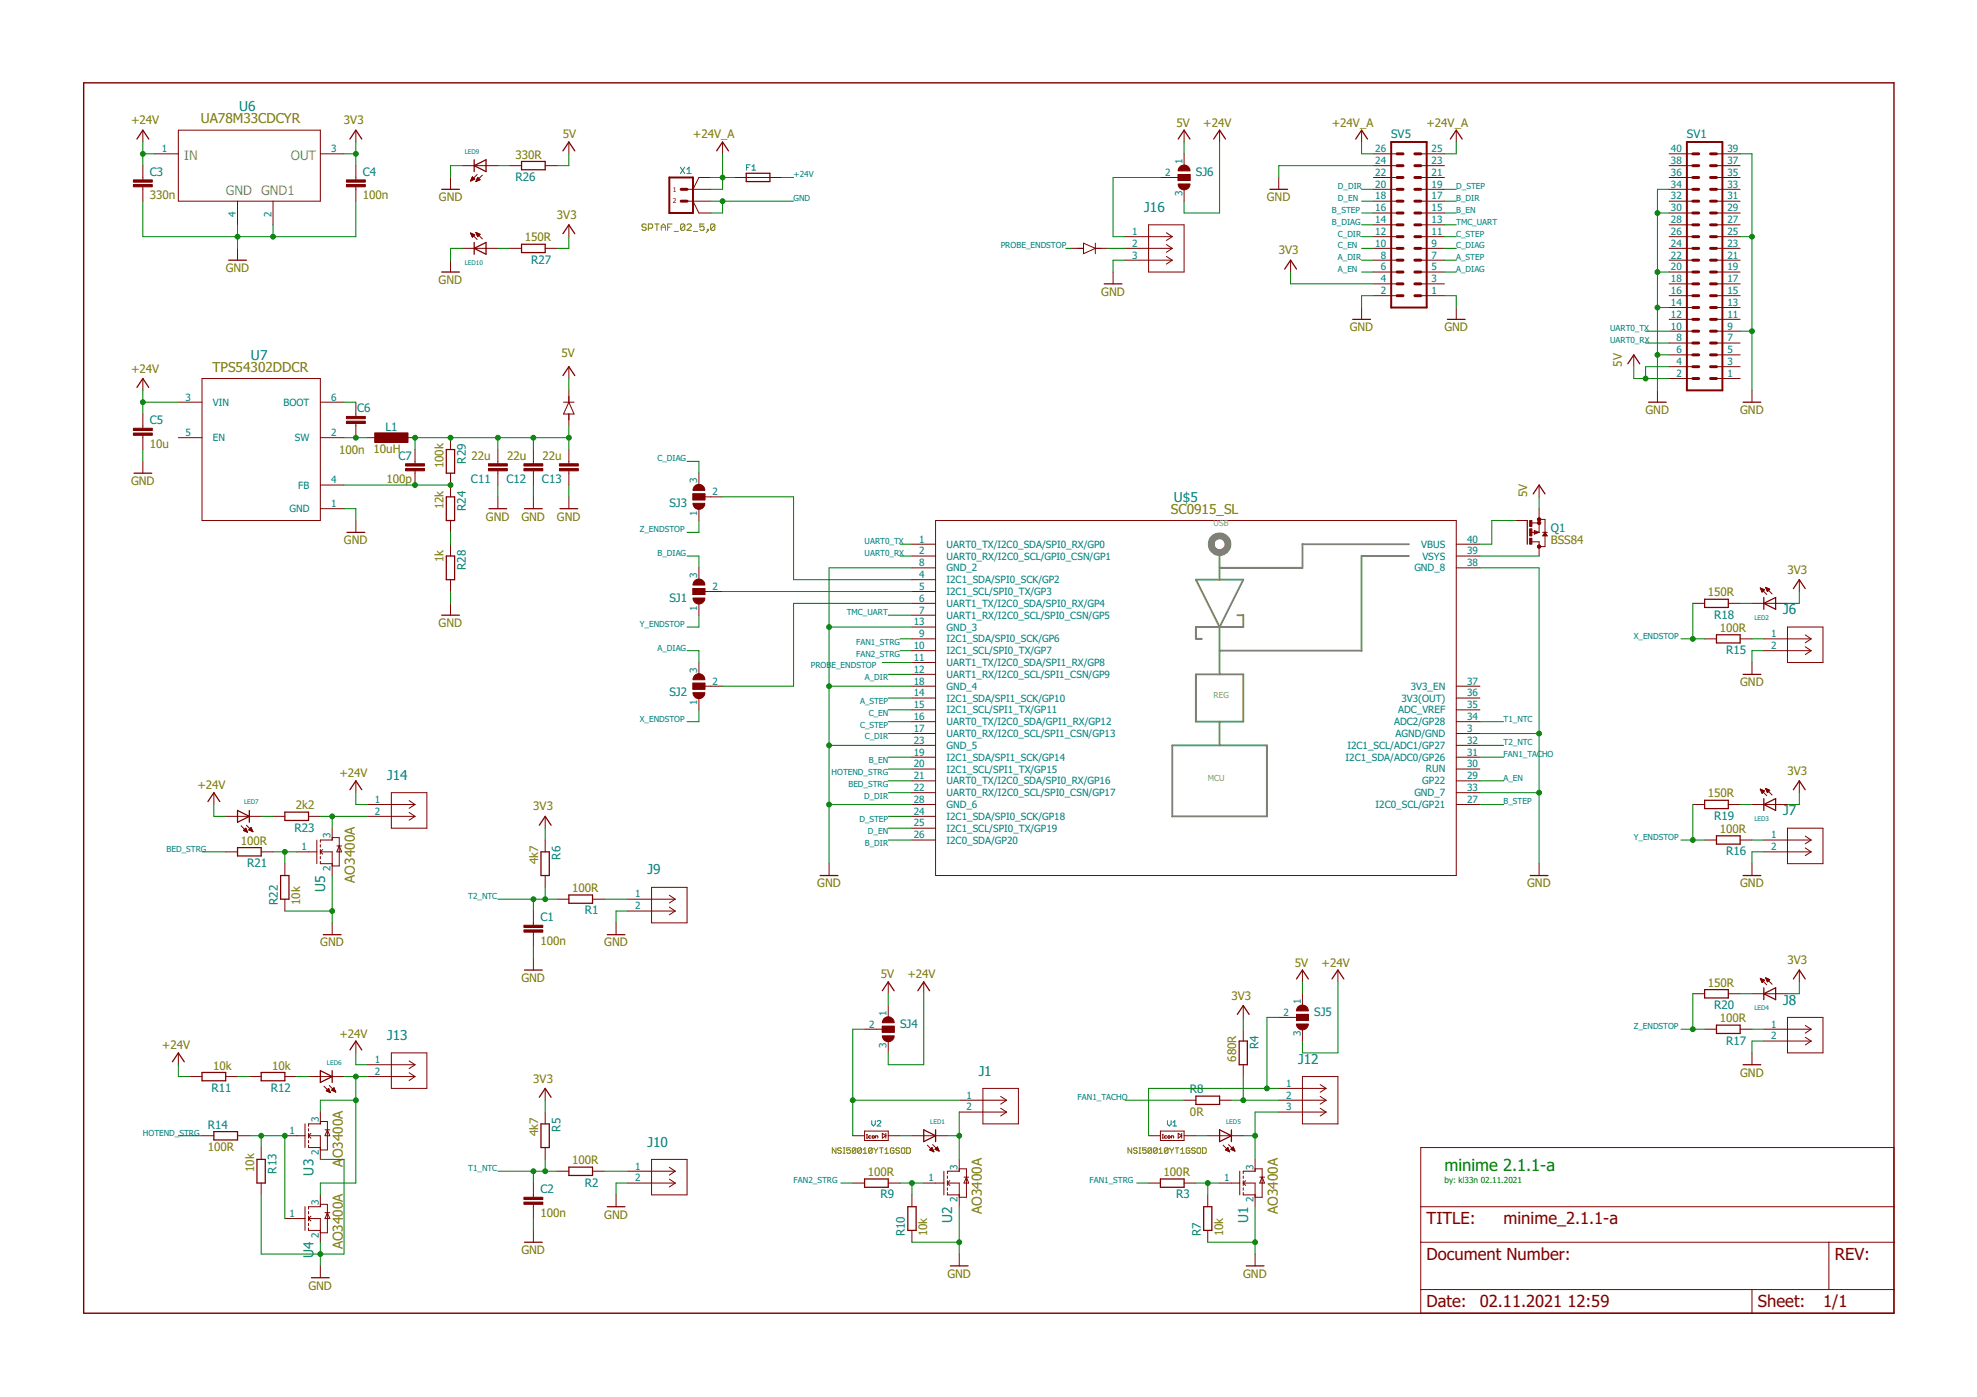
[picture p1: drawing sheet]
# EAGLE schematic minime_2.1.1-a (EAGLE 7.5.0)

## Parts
C1  100n  C-EUC0603  [C0603]
C2  100n  C-EUC0603  [C0603]
C3  330n  C-EUC0603  [C0603]
C4  100n  C-EUC0603  [C0603]
C5  10u  C-EUC0603  [C0603]
C6  100n  C-EUC0603  [C0603]
C7  100p  C-EUC0603  [C0603]
C11  22u  C-EUC1210K  [C1210K]
C12  22u  C-EUC1210K  [C1210K]
C13  22u  C-EUC1210K  [C1210K]
CR1  SS54  SS14-E3/5AT  [DIODE_DO214AC]
CR2  SS14  SS14-E3/5AT  [DIODE_DO214AC]
F1  FUSE/SERIE154  [FUSE/NANO-OMNI]
J1  B2B-XH-A(LF)(SN)  [CONN_B2B-XH-A(LF)(SN)_JST]
J6  B2B-XH-A(LF)(SN)  [CONN_B2B-XH-A(LF)(SN)_JST]
J7  B2B-XH-A(LF)(SN)  [CONN_B2B-XH-A(LF)(SN)_JST]
J8  B2B-XH-A(LF)(SN)  [CONN_B2B-XH-A(LF)(SN)_JST]
J9  B2B-XH-A(LF)(SN)  [CONN_B2B-XH-A(LF)(SN)_JST]
J10  B2B-XH-A(LF)(SN)  [CONN_B2B-XH-A(LF)(SN)_JST]
J12  B3B-XH-A(LF)(SN)  [CONN_B3B-XH-A_JST]
J13  B2B-XH-A(LF)(SN)  [CONN_B2B-XH-A(LF)(SN)_JST]
J14  B2B-XH-A(LF)(SN)  [CONN_B2B-XH-A(LF)(SN)_JST]
J16  B3B-XH-A(LF)(SN)  [CONN_B3B-XH-A_JST]
L1  10uH  L-EUWE-TPC  [POWER-CHOKE_WE-TPC]
LED1  LEDCHIP-LED0603  [CHIP-LED0603]
LED2  LEDCHIP-LED0603  [CHIP-LED0603]
LED3  LEDCHIP-LED0603  [CHIP-LED0603]
LED4  LEDCHIP-LED0603  [CHIP-LED0603]
LED5  LEDCHIP-LED0603  [CHIP-LED0603]
LED6  LEDCHIP-LED0603  [CHIP-LED0603]
LED7  LEDCHIP-LED0603  [CHIP-LED0603]
LED9  LEDCHIP-LED0603  [CHIP-LED0603]
LED10  LEDCHIP-LED0603  [CHIP-LED0603]
Q1  BSS84  [SOT23]
R1  100R  R-EU_R0603  [R0603]
R2  100R  R-EU_R0603  [R0603]
R3  100R  R-EU_R0603  [R0603]
R4  680R  R-EU_R0603  [R0603]
R5  4k7  R-EU_R0603  [R0603]
R6  4k7  R-EU_R0603  [R0603]
R7  10k  R-EU_R0603  [R0603]
R8  0R  R-EU_R0603  [R0603]
R9  100R  R-EU_R0603  [R0603]
R10  10k  R-EU_R0603  [R0603]
R11  10k  R-EU_R0603  [R0603]
R12  10k  R-EU_R0603  [R0603]
R13  10k  R-EU_R0603  [R0603]
R14  100R  R-EU_R0603  [R0603]
R15  100R  R-EU_R0603  [R0603]
R16  100R  R-EU_R0603  [R0603]
R17  100R  R-EU_R0603  [R0603]
R18  150R  R-EU_R0603  [R0603]
R19  150R  R-EU_R0603  [R0603]
R20  150R  R-EU_R0603  [R0603]
R21  100R  R-EU_R0603  [R0603]
R22  10k  R-EU_R0603  [R0603]
R23  2k2  R-EU_R0603  [R0603]
R24  12k  R-EU_R0603  [R0603]
R26  330R  R-EU_R0603  [R0603]
R27  150R  R-EU_R0603  [R0603]
R28  1k  R-EU_R0603  [R0603]
R29  100k  R-EU_R0603  [R0603]
SJ1  SJ2W  [SJ_2]
SJ2  SJ2W  [SJ_2]
SJ3  SJ2W  [SJ_2]
SJ4  SJ2W  [SJ_2]
SJ5  SJ2W  [SJ_2]
SJ6  SJ2W  [SJ_2]
SV1  MA20-2  [MA20-2]
SV5  MA13-2  [MA13-2]
U1  AO3400A  [SOT-23-3L_AOS]
U2  AO3400A  [SOT-23-3L_AOS]
U3  AO3400A  [SOT-23-3L_AOS]
U4  AO3400A  [SOT-23-3L_AOS]
U5  AO3400A  [SOT-23-3L_AOS]
U6  UA78M33CDCYR  [DCY0004A_N]
U7  TPS54302DDCR  [DDC0006A_N]
U$5  SC0915_SL  [STIFTLEISTE]
V1  NSI50010YT1GSOD  [SOD123]
V2  NSI50010YT1GSOD  [SOD123]
X1  SPTAF_02_5,0  [5-2]

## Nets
3V3: C4.1 LED2.A LED3.A LED4.A R4.1 R5.1 R6.1 R27.1 SV5.4 U6.3(OUTPUT)
5V: CR1.1 Q1.2(S) R26.2 SJ4.1 SJ5.1 SJ6.1 SV1.2 SV1.4
+24V: C3.1 C5.1 F1.2 J13.1 J14.1 LED7.A R11.2 SJ4.3 SJ5.3 SJ6.3 U6.1(INPUT) U7.3(VIN)
+24V_A: F1.1 SV5.25 SV5.26 X1.1 X1.1A
A_DIAG: SJ2.3 SV5.5
A_DIAG_X_ENDSTOP: SJ2.2 U$5.6(UART1_TX/I2C0_SDA/SPI0_RX/GP4)
A_DIR: SV5.8 U$5.12(UART1_RX/I2C0_SCL/SPI1_CSN/GP9)
A_EN: SV5.6 U$5.29(GP22)
A_STEP: SV5.7 U$5.14(I2C1_SDA/SPI1_SCK/GP10)
B_DIAG: SJ1.3 SV5.14
B_DIAG_Y_ENDSTOP: SJ1.2 U$5.5(I2C1_SCL/SPI0_TX/GP3)
B_DIR: SV5.17 U$5.26(I2C0_SDA/GP20)
B_EN: SV5.15 U$5.19(I2C1_SDA/SPI1_SCK/GP14)
B_STEP: SV5.16 U$5.27(I2C0_SCL/GP21)
BED_STRG: R21.2 U$5.21(UART0_TX/I2C0_SDA/SPI0_RX/GP16)
C_DIAG: SJ3.3 SV5.9
C_DIAG_Z_ENDSTOP: SJ3.2 U$5.4(I2C1_SDA/SPI0_SCK/GP2)
C_DIR: SV5.12 U$5.17(UART0_RX/I2C0_SCL/SPI1_CSN/GP13)
C_EN: SV5.10 U$5.15(I2C1_SCL/SPI1_TX/GP11)
C_STEP: SV5.11 U$5.16(UART0_TX/I2C0_SDA/GPI1_RX/GP12)
D_DIR: SV5.20 U$5.22(UART0_RX/I2C0_SCL/SPI0_CSN/GP17)
D_EN: SV5.18 U$5.25(I2C1_SCL/SPI0_TX/GP19)
D_STEP: SV5.19 U$5.24(I2C1_SDA/SPI0_SCK/GP18)
FAN1_STRG: R3.2 U$5.9(I2C1_SDA/SPI0_SCK/GP6)
FAN1_TACHO: R8.1 U$5.31(I2C1_SDA/ADC0/GP26)
FAN2_STRG: R9.2 U$5.10(I2C1_SCL/SPI0_TX/GP7)
GND: C1.2 C2.2 C3.2 C4.2 C5.2 C11.1 C12.1 C13.1 J6.2 J7.2 J8.2 J9.2 J10.2 J16.3 LED9.C LED10.C R7.1 R10.1 R13.2 R22.1 R28.2 SV1.6 SV1.9 SV1.14 SV1.20 SV1.25 SV1.30 SV1.34 SV1.39 SV5.1 SV5.2 SV5.24 U1.2(S) U2.2(S) U3.2(S) U4.2(S) U5.2(S) U6.2(COMMON_2) U6.4(COMMON) U7.1(GND) U$5.3(AGND/GND) U$5.8(GND_2) U$5.13(GND_3) U$5.18(GND_4) U$5.23(GND_5) U$5.28(GND_6) U$5.33(GND_7) U$5.38(GND_8) X1.2 X1.2A
HOTEND_STRG: R14.1 U$5.20(I2C1_SCL/SPI1_TX/GP15)
N$1: LED6.A R12.1
N$2: R11.1 R12.2
N$3: R21.1 R22.2 U5.1(G)
N$4: R13.1 R14.2 U3.1(G) U4.1(G)
N$5: J16.1 SJ6.2
N$6: LED5.A V1.C(K)
N$7: R9.1 R10.2 U2.1(G)
N$9: LED1.A V2.C(K)
N$11: J14.2 R23.1 U5.3(D)
N$12: J1.2 LED1.C U2.3(D)
N$22: J8.1 R17.1
N$23: J7.1 R16.1
N$24: J6.1 R15.1
N$25: J10.1 R2.1
N$26: LED2.C R18.1
N$27: LED3.C R19.1
N$28: J9.1 R1.1
N$29: J12.2 R4.2 R8.2
N$30: LED4.C R20.1
N$31: R3.1 R7.2 U1.1(G)
N$33: LED7.C R23.2
N$35: J12.3 LED5.C U1.3(D)
N$37: J13.2 LED6.C U3.3(D) U4.3(D)
N$40: LED9.A R26.1
N$41: J12.1 SJ5.2 V1.A
N$42: LED10.A R27.2
N$43: J1.1 SJ4.2 V2.A
N$44: CR2.1 J16.2
N$45: R24.2 R28.1
N$47: C6.1 U7.6(BOOT)
N$48: C6.2 L1.2 U7.2(SW)
N$49: C7.2 R24.1 R29.2 U7.4(FB)
N$50: C7.1 C11.2 C12.2 C13.2 CR1.2 L1.1 R29.1
PROBE_ENDSTOP: CR2.2 U$5.11(UART1_TX/I2C0_SDA/SPI1_RX/GP8)
T1_NTC: C2.1 R2.2 R5.2 U$5.34(ADC2/GP28)
T2_NTC: C1.1 R1.2 R6.2 U$5.32(I2C1_SCL/ADC1/GP27)
TMC_UART: SV5.13 U$5.7(UART1_RX/I2C0_SCL/SPI0_CSN/GP5)
UART0_RX: SV1.8 U$5.2(UART0_RX/I2C0_SCL/GPI0_CSN/GP1)
UART0_TX: SV1.10 U$5.1(UART0_TX/I2C0_SDA/SPI0_RX/GP0)
VBUS: Q1.1(G) U$5.40(VBUS)
VSYS: Q1.3(D) U$5.39(VSYS)
X_ENDSTOP: R15.2 R18.2 SJ2.1
Y_ENDSTOP: R16.2 R19.2 SJ1.1
Z_ENDSTOP: R17.2 R20.2 SJ3.1
Unconnected: SV1.1 SV1.3 SV1.5 SV1.7 SV1.11 SV1.12 SV1.13 SV1.15 SV1.16 SV1.17 SV1.18 SV1.19 SV1.21 SV1.22 SV1.23 SV1.24 SV1.26 SV1.27 SV1.28 SV1.29 SV1.31 SV1.32 SV1.33 SV1.35 SV1.36 SV1.37 SV1.38 SV1.40 SV5.3 SV5.21 SV5.22 SV5.23 U7.5(EN) U$5.30(RUN) U$5.36(3V3(OUT))

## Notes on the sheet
- USB
- REG
- MCU
- minime 2.1.1-a
- by: kl33n 02.11.2021

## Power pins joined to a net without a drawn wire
3V3_EN: U$5.37(3V3_EN)
ADC_VREF: U$5.35(ADC_VREF)
